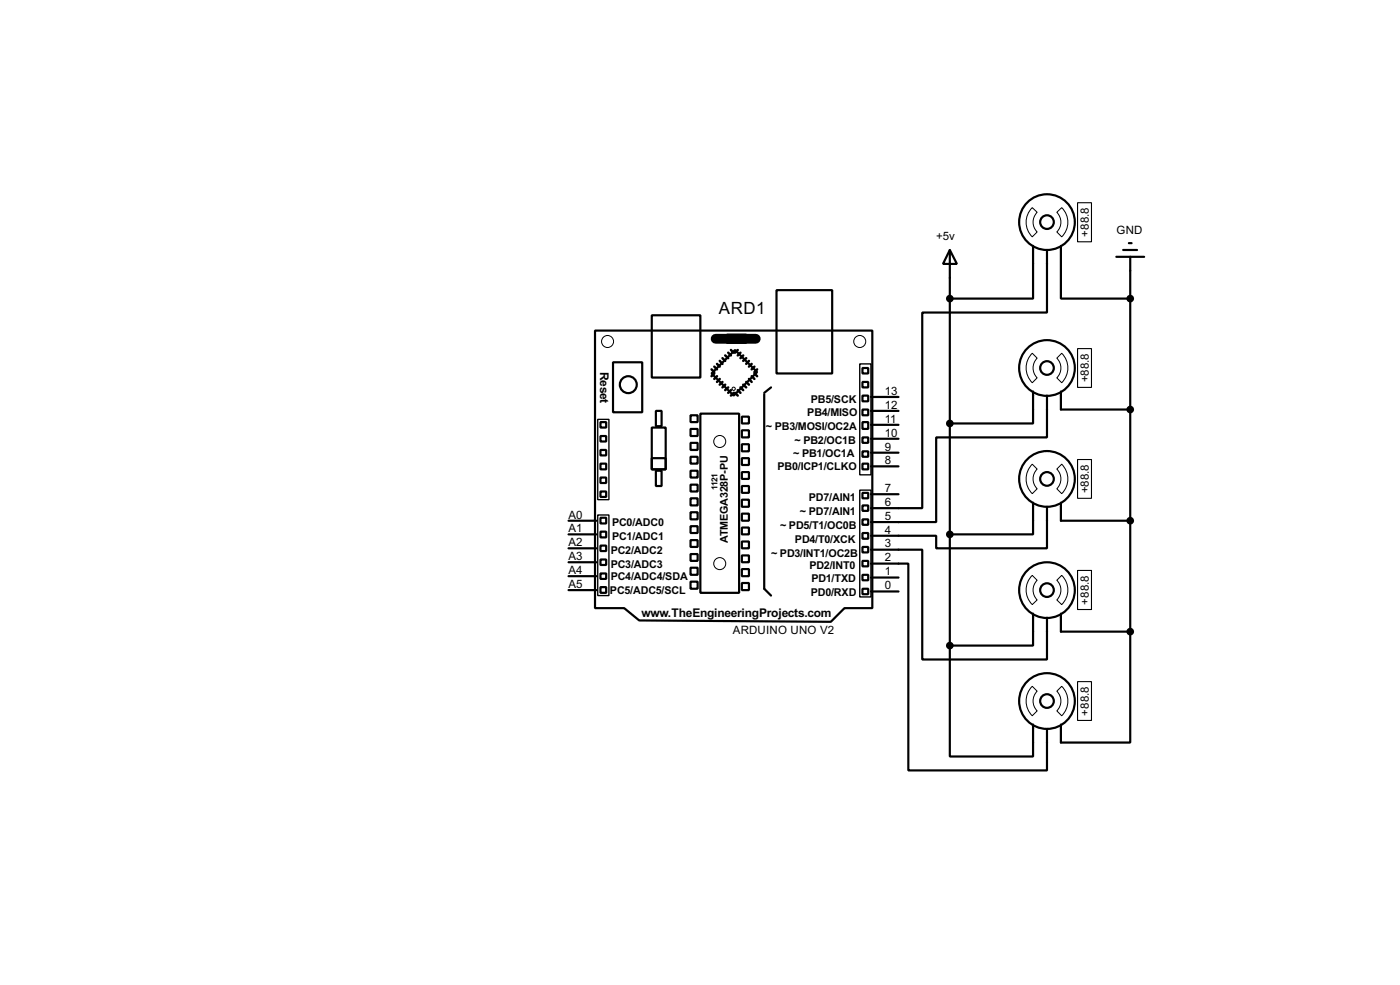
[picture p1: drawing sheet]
<svg xmlns="http://www.w3.org/2000/svg" width="256mm" height="180mm" viewBox="0 0 256 180" stroke-linecap="round" stroke-linejoin="round" font-family="sans-serif">
<g fill="none" stroke="#000" stroke-width=".4">
<path d="M119.4 57.7h8.9v11.4h-8.9zM142.3 53.1h10.2v15.3h-10.2zM174 45.8l1.3 2.5h-2.5zM174 45.8v72.4M189.3 45v9.7h-15.3M191.8 45.8v11.4h-22.8v35.8h-9.4M194.4 45v9.7h12.7M204.5 47h5.1M205.8 45.8h2.5M206.8 44.5h.5M207.1 47v68.6M109 60.5h50.8v50.8h-5.1l-2.5 2.5-35.1-.2-2.7-2.3h-5.4z"/>
<path d="M110 79.8h1.1v1h-1.1zM110 77.3h1.1v1h-1.1zM112.3 66.3h5.4v9.2h-5.4zM119.4 78.3h2.6v7.6h-2.6zM120.2 75.2h1v2.8h-1zM126.5 76h1.3v1.3h-1.3zM126.5 78.5h1.3v1.3h-1.3zM128.3 75.7h7.1v32.8h-7.1zM133.2 61.3h3.5v1.5h-3.5zM134.7 64.1l4 4-4.3 4.3-4-4zM135.9 76.3h1.3v1.2h-1.3zM135.9 78.8h1.3v1.3h-1.3z"/>
<path d="M140 72.2v35.6l1.3 1.2M141.3 70.9l-1.3 1M158 67.4h1.1v1h-1.1zM158 72.4h1.1v1.1h-1.1zM158 75h1.1v1h-1.1zM158 77.3h1.1v1.2h-1.1zM158 69.9h1.1v1h-1.1zM159.6 77.8h5M159.6 75.2h5M159.6 72.7h5M189.3 71.7v5.8h-15.3M191.8 72.4v7.7h-20.3v15.5h-11.9"/>
<path d="M194.4 71.7v3.3h12.7M104.2 95.3h5.1M104.2 97.8h5.1M110 84.9h1.1v1h-1.1zM110 90h1.1v1h-1.1zM110 87.4h1.1v1h-1.1zM110 82.4h1.1v1h-1.1zM110 94.8h1.1v1h-1.1zM110 97.3h1.1v1.1h-1.1zM110 99.9h1.1v1h-1.1zM119.4 83.9h2.6v2h-2.6zM120.2 86.2h1v2.8h-1z"/>
<path d="M126.5 81.1h1.3v1.3h-1.3zM126.5 83.6h1.3v1.3h-1.3zM126.5 86.2h1.3v1.2h-1.3zM126.5 88.7h1.3v1.3h-1.3zM126.5 91.2h1.3v1.3h-1.3zM126.5 93.8h1.3v1.3h-1.3zM126.5 96.3h1.3v1.3h-1.3zM126.5 98.9h1.3v1.2h-1.3zM135.9 81.3h1.3v1.3h-1.3zM135.9 83.9h1.3v1.2h-1.3zM135.9 86.4h1.3v1.3h-1.3zM135.9 89h1.3v1.2h-1.3z"/>
<path d="M135.9 91.5h1.3v1.3h-1.3zM135.9 94h1.3v1.3h-1.3zM135.9 96.6h1.3v1.2h-1.3zM135.9 99.1h1.3v1.3h-1.3zM158 80.1h1.1v1h-1.1zM158 82.6h1.1v1h-1.1zM158 84.9h1.1v1h-1.1zM158 90.2h1.1v1h-1.1zM158 92.5h1.1v1h-1.1zM158 95.1h1.1v1h-1.1zM158 97.6h1.1v1h-1.1zM159.6 90.5h5"/>
<path d="M159.6 85.4h5M159.6 82.9h5M159.6 80.3h5M189.3 92v5.8h-15.3M191.8 92.8v7.6h-20.3v-2.3h-11.9M194.4 92v3.3h12.7M104.2 108h5.1M104.2 105.5h5.1M104.2 102.9h5.1M104.2 100.4h5.1M110 102.4h1.1v1h-1.1zM110 105h1.1v1h-1.1z"/>
<path d="M110 107.5h1.1v1h-1.1zM126.5 101.4h1.3v1.3h-1.3zM126.5 103.9h1.3v1.3h-1.3zM126.5 106.5h1.3v1.3h-1.3zM135.9 101.7h1.3v1.2h-1.3zM135.9 104.2h1.3v1.3h-1.3zM135.9 106.7h1.3v1.3h-1.3zM158 100.1h1.1v1h-1.1zM158 102.7h1.1v1h-1.1zM158 105.2h1.1v1h-1.1zM158 107.8h1.1v1h-1.1zM159.6 103.2h6.8v37.8h25.4v-7.6"/>
<path d="M159.6 100.6h9.4v20.1h22.8v-7.6M159.6 108.3h5M159.6 105.7h5M174 118.2v20.3h15.3v-5.9M189.3 112.3v5.9h-15.3M194.4 112.3v3.3h12.7M207.1 115.6v20.3h-12.7v-3.3"/>
<circle cx="191.8" cy="40.7" r="5.1"/>
<circle cx="191.8" cy="40.7" r="1.25"/>
<circle cx="115.1" cy="70.4" r="1.55"/>
<circle cx="191.8" cy="67.4" r="5.1"/>
<circle cx="191.8" cy="67.4" r="1.25"/>
<circle cx="191.8" cy="87.7" r="5.1"/>
<circle cx="191.8" cy="87.7" r="1.25"/>
<circle cx="191.8" cy="108" r="5.1"/>
<circle cx="191.8" cy="108" r="1.25"/>
<circle cx="191.8" cy="128.3" r="5.1"/>
<circle cx="191.8" cy="128.3" r="1.25"/>
</g>
<path d="M197.4 37.1h2.6v7.2h-2.6zM197.4 63.8h2.6v7.1h-2.6zM197.4 84.1h2.6v7.1h-2.6zM197.4 104.4h2.6v7.2h-2.6zM197.4 124.8h2.6v7.1h-2.6z" fill="none" stroke="#000" stroke-width=".2"/>
<g fill="none" stroke="#000" stroke-width=".18">
<path d="M189.1 38l.9 .9a2.54 2.54 0 0 0 0 3.6l-.9 .9a3.7 3.7 0 0 1 0-5.4zM193.6 38.9l.9-.9a3.7 3.7 0 0 1 0 5.4l-.9-.9a2.53 2.53 0 0 0 0-3.6zM189.1 64.7l.9 .9a2.54 2.54 0 0 0 0 3.6l-.9 .9a3.8 3.8 0 0 1 0-5.4zM194.5 64.7a3.8 3.8 0 0 1 0 5.4l-.9-.9a2.54 2.54 0 0 0 0-3.6zM189.1 85l.9 .9a2.54 2.54 0 0 0 0 3.6l-.9 .9a3.8 3.8 0 0 1 0-5.4zM194.5 85a3.8 3.8 0 0 1 0 5.4l-.9-.9a2.54 2.54 0 0 0 0-3.6zM189.1 105.3l.9 .9a2.53 2.53 0 0 0 0 3.6l-.9 .9a3.7 3.7 0 0 1 0-5.4zM194.5 105.3a3.7 3.7 0 0 1 0 5.4l-.9-.9a2.54 2.54 0 0 0 0-3.6zM189.1 125.6l.9 .9a2.54 2.54 0 0 0 0 3.6l-.9 .9a3.8 3.8 0 0 1 0-5.4zM194.5 125.6a3.8 3.8 0 0 1 0 5.4l-.9-.9a2.54 2.54 0 0 0 0-3.6z"/>
<circle cx="111.3" cy="62.5" r="1.1"/>
<circle cx="134.4" cy="71.2" r=".3"/>
<circle cx="157.5" cy="62.5" r="1.1"/>
<circle cx="131.8" cy="80.8" r="1.1"/>
<circle cx="131.8" cy="103.2" r="1.1"/>
</g>
<g fill="#000" stroke="#000" stroke-width=".4">
<circle cx="174" cy="54.7" r=".5"/>
<circle cx="207" cy="54.7" r=".5"/>
<circle cx="174" cy="77.5" r=".5"/>
<circle cx="207" cy="75" r=".5"/>
<circle cx="174" cy="97.8" r=".5"/>
<circle cx="207" cy="95.3" r=".5"/>
<circle cx="174" cy="118.2" r=".5"/>
<circle cx="207" cy="115.6" r=".5"/>
</g>
<path d="M131.1 62h7.4" fill="none" stroke="#000" stroke-width="1.8"/>
<g fill="none" stroke="#000" stroke-width=".45">
<path d="M130.4 67.6l.5 .5M130.9 67.1l.5 .5M130.9 68.4l-.5 .5M131.4 66.6l.5 .5M131.4 68.9l-.5 .5M131.9 66.1l.5 .5M131.9 69.4l-.5 .5M132.4 65.6l.5 .5M132.4 69.9l-.5 .5M132.9 65.1l.5 .5M132.9 70.4l-.5 .5M133.4 64.6l.5 .5"/>
<path d="M133.4 70.9l-.5 .5M133.9 64.1l.5 .5M133.9 71.4l-.5 .5M134.4 71.9l-.5 .5M134.7 71.9l.5 .5M135.2 71.4l.5 .5M135.2 64.1l-.5 .5M135.7 70.9l.5 .5M135.7 64.6l-.5 .5M136.2 70.4l.5 .5M136.2 65.1l-.5 .5M136.7 69.9l.5 .5"/>
<path d="M136.7 65.6l-.5 .5M137.2 69.4l.5 .5M137.2 66.1l-.5 .5M137.7 68.9l.5 .5M137.7 66.6l-.5 .5M138.2 68.4l.5 .5M138.2 67.1l-.5 .5M138.7 67.6l-.5 .5"/>
</g>
<path d="M109.5 76.8h2.1v14.7h-2.1zM157.5 66.6h2.1v20.3h-2.1zM109.5 94.3h2.1v14.7h-2.1zM157.5 89.7h2.1v19.6h-2.1z" fill="none" stroke="#000" stroke-width=".25"/>
<text font-size="3.5" x="131.7" y="57.4">ARD1</text>
<g font-size="2.5">
<text x="110" y="68.1" transform="rotate(90 110 68.1)">Reset</text>
<text x="117.5" y="112.9">www.TheEngineeringProjects.com</text>
</g>
<g font-size="2.4">
<text x="171.5" y="44">+5v</text>
<text x="199.5" y="43.3" transform="rotate(-90 199.5 43.3)">+88.8</text>
<text x="204.5" y="42.7">GND</text>
<text x="199.5" y="70" transform="rotate(-90 199.5 70)">+88.8</text>
<text x="162.1" y="77.4">11</text>
<text x="162.1" y="74.8">12</text>
<text x="162.1" y="72.3">13</text>
<text x="162.1" y="82.5">9</text>
<text x="162.1" y="79.9">10</text>
<text x="162.1" y="85">8</text>
<text x="104.1" y="94.9">A0</text>
<text x="162.1" y="95.2">5</text>
<text x="162.1" y="92.6">6</text>
<text x="162.1" y="90.1">7</text>
<text x="199.5" y="90.3" transform="rotate(-90 199.5 90.3)">+88.8</text>
<text x="104.1" y="100">A2</text>
<text x="104.1" y="97.4">A1</text>
<text x="162.1" y="100.2">3</text>
<text x="162.1" y="97.7">4</text>
<text x="104.1" y="107.6">A5</text>
<text x="104.1" y="105.1">A4</text>
<text x="104.1" y="102.5">A3</text>
<text x="162.1" y="107.9">0</text>
<text x="162.1" y="105.3">1</text>
<text x="162.1" y="102.8">2</text>
<text x="199.5" y="110.7" transform="rotate(-90 199.5 110.7)">+88.8</text>
<text x="134.2" y="116.1">ARDUINO UNO V2</text>
<text x="199.5" y="130.9" transform="rotate(-90 199.5 130.9)">+88.8</text>
</g>
<g font-size="2.2">
<text x="147.9" y="76.2">PB4/MISO</text>
<text x="148.5" y="73.7">PB5/SCK</text>
<text x="140.3" y="78.8">~ PB3/MOSI/OC2A</text>
<text x="145.3" y="83.6">~ PB1/OC1A</text>
<text x="145.6" y="81.3">~ PB2/OC1B</text>
<text x="142.4" y="86.1">PB0/ICP1/CLKO</text>
<text x="146.6" y="94.3">~ PD7/AIN1</text>
<text x="148.2" y="91.7">PD7/AIN1</text>
<text x="111.9" y="101.4">PC2/ADC2</text>
<text x="112.1" y="98.8">PC1/ADC1</text>
<text x="112.1" y="96.3">PC0/ADC0</text>
<text x="133.3" y="99.4" transform="rotate(-90 133.3 99.4)">ATMEGA328P-PU</text>
<text x="141.3" y="101.9">~ PD3/INT1/OC2B</text>
<text x="142.9" y="96.8">~ PD5/T1/OC0B</text>
<text x="145.6" y="99.4">PD4/T0/XCK</text>
<text x="111.9" y="106.2">PC4/ADC4/SDA</text>
<text x="111.9" y="103.9">PC3/ADC3</text>
<text x="148.3" y="104.2">PD2/INT0</text>
<text x="148.6" y="106.5">PD1/TXD</text>
<text x="111.7" y="108.8">PC5/ADC5/SCL</text>
<text x="148.5" y="109">PD0/RXD</text>
</g>
<text font-size="1.7" x="131.5" y="89.7" transform="rotate(-90 131.5 89.7)">1121</text>
</svg>
